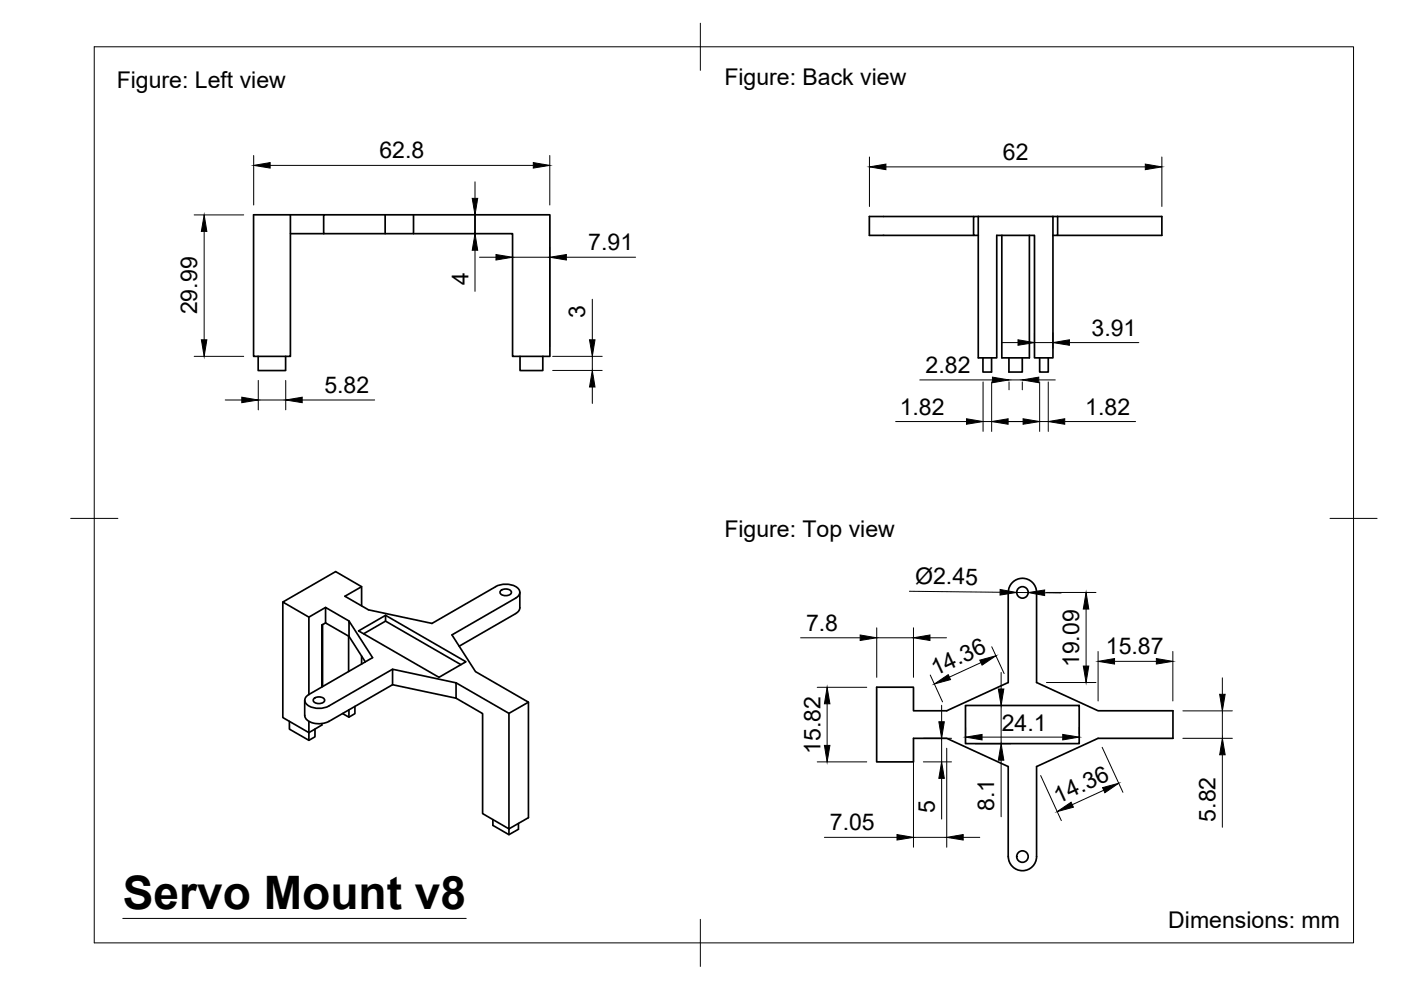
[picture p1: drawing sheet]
<svg xmlns="http://www.w3.org/2000/svg" width="297mm" height="210mm" viewBox="0 0 297 210" stroke-linecap="round" stroke-linejoin="round" font-family="sans-serif">
<!-- layer: Visible -->
<g fill="none" stroke="#000" stroke-width=".36">
<path d="M61.6 45.5v30.1h-7.8v-30.1h14.8M61.6 49.5h7M81.7 45.5h-13.1v4h13.1M81.7 45.5h6M81.7 45.5v4h6v-4M87.7 45.5h13M100.7 45.5v4h-13M100.7 45.5h15.9v30.1h-7.9v-26.1h-8M206.4 45.9h-22.1v4h22.1M207.4 45.9h-1v4h1M207.4 45.9v30h3.9v-26h8v26h3.9v-30M207.4 45.9h16.8"/>
<path d="M212.4 49.9v26h5.8v-26M224.2 45.9v4h-1M224.2 45.9h22.1v4h-22.1M54.7 75.6v3h5.9v-3M110.3 75.6v3h4.8v-3M208.4 75.9v3h1.8v-3M213.9 75.9v3h2.8v-3M220.4 75.9v3h1.8v-3M60 127.6v24.5l5.5 3.2v-2.3M65.5 130.8v16.4M68.4 132.4v13.2M69 132.1l-.8 .4v13.1"/>
<path d="M73.9 134.9v7.5M74 131.7l-5-2.9v3.3l5 2.8M76 133.8l5.7-3.3 17.1 9.8-5.7 3.3zM76.7 124.4l-5.5-3.2-11.2 6.4 5.5 3.2 3.5-2M76.7 139.1v1.7M81.7 130.5v1.2l-4.6 2.7M81.7 131.7l16 9.2M105.1 124.4l-13.5 7.8-13.5-2.9-5-2.9 3.6-2v4.1M105.1 124.4a4.4 4.4 0 0 1 4.7 .3 1.22 1.22 0 0 1-.5 2.1M106.1 125.3a1.49 1.49 0 0 1 2.3 .3 1.4 1.4 0 0 1-2.4 0zM109.3 126.8l-13.5 7.8 5 7.8 11.2 6.5v24.5l-4.1 2.3v1.3M109.3 130.1l-11.9 6.9"/>
<path d="M110.2 125.6v3.3a1.49 1.49 0 0 1-.9 1.2M61.4 152.9v1.7l4.1 2.4v-1.7l2.7-1.6v-.3M64.6 148.5v3.2M64.6 151.7a2.64 2.64 0 0 0 3 1.8l1.2-.2 .9-.4M65.5 147.2a1.29 1.29 0 0 0-.9 1.3 1.29 1.29 0 0 0 .9 1.2 4.7 4.7 0 0 0 4.2 0M66.5 148.2a1.49 1.49 0 0 1 2.3 .3 1.4 1.4 0 0 1-2.4 0zM66.8 154.6v1.6l-1.3 .8M74 150.5v1.6M75.2 149.8v1.5l-1.2 .8-1.4-.8M77.4 140.3l-3.4-5.4v-3.2l5 7.7-13.5 7.8M83.2 141.9l13.5 2.9v3.2l-13.5-2.8zM83.2 141.9l-13.5 7.8"/>
<path d="M83.2 145.2l-13.5 7.8M96.7 144.8l11.2 6.4v24.5l-5.6-3.2v-21.2l-5.6-3.3M112 148.9l-4.1 2.3M204.7 149.6h24.1v8.1h-24.1zM104.5 173.8v1.2l3.4 2 2-1.2v-1.2M213.8 181.6v-19.1l-13.1-6h-7v5h-7.8v-15.8h7.8v5h7l13.1-6v-19.1a3 3 0 0 1 3-3 3 3 0 0 1 3 3v19.1l13 6h15.9v5.8h-15.9l-13 6v19.1M213.8 181.6a3 3 0 0 0 3 3 3 3 0 0 0 3-3"/>
<circle cx="216.8" cy="125.6" r="1.22"/>
<circle cx="216.8" cy="181.6" r="1.22"/>
</g>
<!-- layer: BORDER -->
<path d="M20 9.9h267v190h-267zM148.5 4.9v10M15 109.9h10M282 109.9h10M148.5 194.9v10" fill="none" stroke="#000" stroke-width=".21"/>
<!-- layer: Notes -->
<path d="M26 194.7h72.8" fill="none" stroke="#000" stroke-width=".21"/>
<!-- layer: FD_Dimensions -->
<g fill="none" stroke="#000" stroke-width=".21">
<path d="M53.8 33v10.5M57.3 35.1h55.8M100.7 38.6v3.5M116.6 33v10.5M184.3 33.3v10.5M187.8 35.4h55M246.3 33.3v10.5M41.2 45.6h10.5M43.3 49.1v22.9M100.7 45.6v4M100.7 53.1v8.7M101.7 54.5h3.5"/>
<path d="M108.7 52.4v21M108.7 54.5h7.9M116.6 52.4v21M120.1 54.5h14.7M41.2 75.6h10.5M117.2 75.6h10.5M117.2 78.5h10.5M125.6 63.5v8.5M125.6 75.6v2.9M212.3 72.6h3.5M219.3 70.5v3.3M219.3 72.6h3.9"/>
<path d="M223.2 70.5v3.3M226.7 72.6h14.7M47.8 84.8h3.5M54.8 80.7v6.2M54.8 84.8h5.8M60.6 80.7v6.2M64.1 84.8h15.3M125.6 82.1v3.4M189.9 89.4h15M195 80.6h15.4M208.4 81v10.5M208.4 89.4h1.8"/>
<path d="M210.2 81v10.5M213.4 89.4h3.8M213.9 81v1.6M213.9 80.6h2.8M216.7 81v1.6M220.2 80.6h3.5M220.4 89.4h1.8M220.4 81v10.5M222.2 81v10.5M225.7 89.4h15.1M169.7 135.2h12.7M185.9 133.1v10.5"/>
<path d="M185.9 135.2h7.8M192.8 125.4l19.2 .2M193.7 133.1v10.5M197.2 135.2h3.5M210.3 137.1l2.6 5.7M215.5 125.6h2.5M221.5 125.7h3.5M221.9 125.6h10.5M230.3 129.1v12.1M232.8 138.1v10.5M248.7 138.1v10.5M173.3 145.7h10.5"/>
<path d="M175.4 149.2v8.8M193.7 158.6v21M195.8 156.5h5.9M197.2 143.1l2.6 5.7M199.6 149.5v3.5M199.6 156.5v5M200.7 158.6v21M204.7 154.2v1.4M206.8 149.6h7.6M206.8 157.7h7.6M208 140.5l-6.7 3.1M208.2 156.3h17.1"/>
<path d="M212.3 142.6v3.5M212.3 149.6v8.1M221.9 144.7h10.5M228.8 154.2v1.4M233.7 158.4l4.4 9.6M236.3 140.2h8.9M250.8 150.7h10.5M250.8 156.5h10.5M259.2 143.7v3.5M259.2 150.7v5.8M173.3 161.5h10.5M174.8 177.5h15.4"/>
<path d="M193.7 177.5h7M195.8 161.5h5.9M199.6 165v8.7M204.2 177.5h3.5M212.3 161.2v12M220.6 164.4l4.4 9.6M234 167.5l-6.7 3.1M259.2 160v15.4"/>
</g>
<g fill="#000" stroke="#000" stroke-width=".21">
<path d="M53.8 35.1l3.5-.6v1.1zM113.1 34.5l3.5 .6-3.5 .5zM184.3 35.4l3.5-.6v1.2zM242.8 34.8l3.5 .6-3.5 .6zM43.3 45.6l.6 3.5h-1.2zM100.1 42.1h1.2l-.6 3.5zM100.7 49.6l.6 3.5h-1.2zM105.2 54l3.5 .5-3.5 .6zM116.6 54.5l3.5-.5v1.1zM42.7 72h1.2l-.6 3.6zM125 72h1.2l-.6 3.6zM210.4 80l3.5 .6-3.5 .5z"/>
<path d="M215.8 72l3.5 .6-3.5 .6zM216.7 80.6l3.5-.6v1.1zM223.2 72.6l3.5-.6v1.2zM51.3 84.2l3.5 .6-3.5 .6zM60.6 84.8l3.5-.6v1.2zM125.6 78.5l.6 3.6h-1.2zM204.9 88.8l3.5 .6-3.5 .6zM210.2 89.4l3.5-.6v1.2zM216.9 88.8l3.5 .6-3.5 .6zM222.2 89.4l3.5-.6v1.2zM182.4 134.6l3.5 .6-3.5 .6zM193.7 135.2l3.5-.6v1.2z"/>
<path d="M207.7 140l3.5-1-3 2zM212 125l3.5 .6-3.5 .6zM218 125.6l3.5-.5v1.2zM230.3 125.6l.5 3.5h-1.1zM232.8 140.2l3.5-.6v1.2zM245.2 139.6l3.5 .6-3.5 .6zM175.4 145.7l.6 3.5h-1.2zM174.8 158h1.2l-.6 3.5zM199.1 153h1.1l-.6 3.5zM198.1 145l2.9-2 .5 1.1zM204.7 156.3l3.5-.6v1.2zM211.7 146.1h1.1l-.5 3.5z"/>
<path d="M225.3 155.7l3.5 .6-3.5 .6zM229.7 141.2h1.1l-.5 3.5zM258.6 147.2h1.2l-.6 3.5zM190.2 176.9l3.5 .6-3.5 .6zM199.6 161.5l.6 3.5h-1.1zM200.7 177.5l3.5-.6v1.2zM212.3 157.7l.5 3.5h-1.1zM224.2 172.1l2.9-2 .5 1zM233.8 167l3.4-.9-2.9 2zM259.2 156.5l.6 3.5h-1.2z"/>
</g>
<text font-size="9.8" x="26" y="192.7">Servo Mount v8</text>
<g font-size="4.9">
<text x="153.6" y="18">Figure: Back view</text>
<text x="24.7" y="18.6">Figure: Left view</text>
<text x="80.4" y="33.6">62.8</text>
<text x="212.6" y="33.9">62</text>
<text x="124.7" y="53.1">7.91</text>
<text x="99.3" y="60.4" transform="rotate(-90 99.3 60.4)">4</text>
<text x="41.8" y="66.6" transform="rotate(-90 41.8 66.6)">29.99</text>
<text x="124.1" y="67.3" transform="rotate(-90 124.1 67.3)">3</text>
<text x="231.4" y="71.2">3.91</text>
<text x="68.8" y="83.3">5.82</text>
<text x="196.3" y="79.1">2.82</text>
<text x="190.8" y="87.9">1.82</text>
<text x="230.1" y="87.9">1.82</text>
<text x="153.6" y="113.9">Figure: Top view</text>
<text x="194" y="123.8" transform="rotate(1 194 123.8)">Ø2.45</text>
<text x="170.9" y="133.8">7.8</text>
<text x="198.3" y="143.3" transform="rotate(-25 198.3 143.3)">14.36</text>
<text x="228.8" y="141.4" transform="rotate(-90 228.8 141.4)">19.09</text>
<text x="234.5" y="138.8">15.87</text>
<text x="212.4" y="154.9">24.1</text>
<text x="173.9" y="159.9" transform="rotate(-90 173.9 159.9)">15.82</text>
<text x="198.2" y="172.5" transform="rotate(-90 198.2 172.5)">5</text>
<text x="210.8" y="172" transform="rotate(-90 210.8 172)">8.1</text>
<text x="224.4" y="170.4" transform="rotate(-25 224.4 170.4)">14.36</text>
<text x="176" y="176.1">7.05</text>
<text x="257.7" y="174.2" transform="rotate(-90 257.7 174.2)">5.82</text>
<text x="247.7" y="196.8">Dimensions: mm</text>
</g>
</svg>
